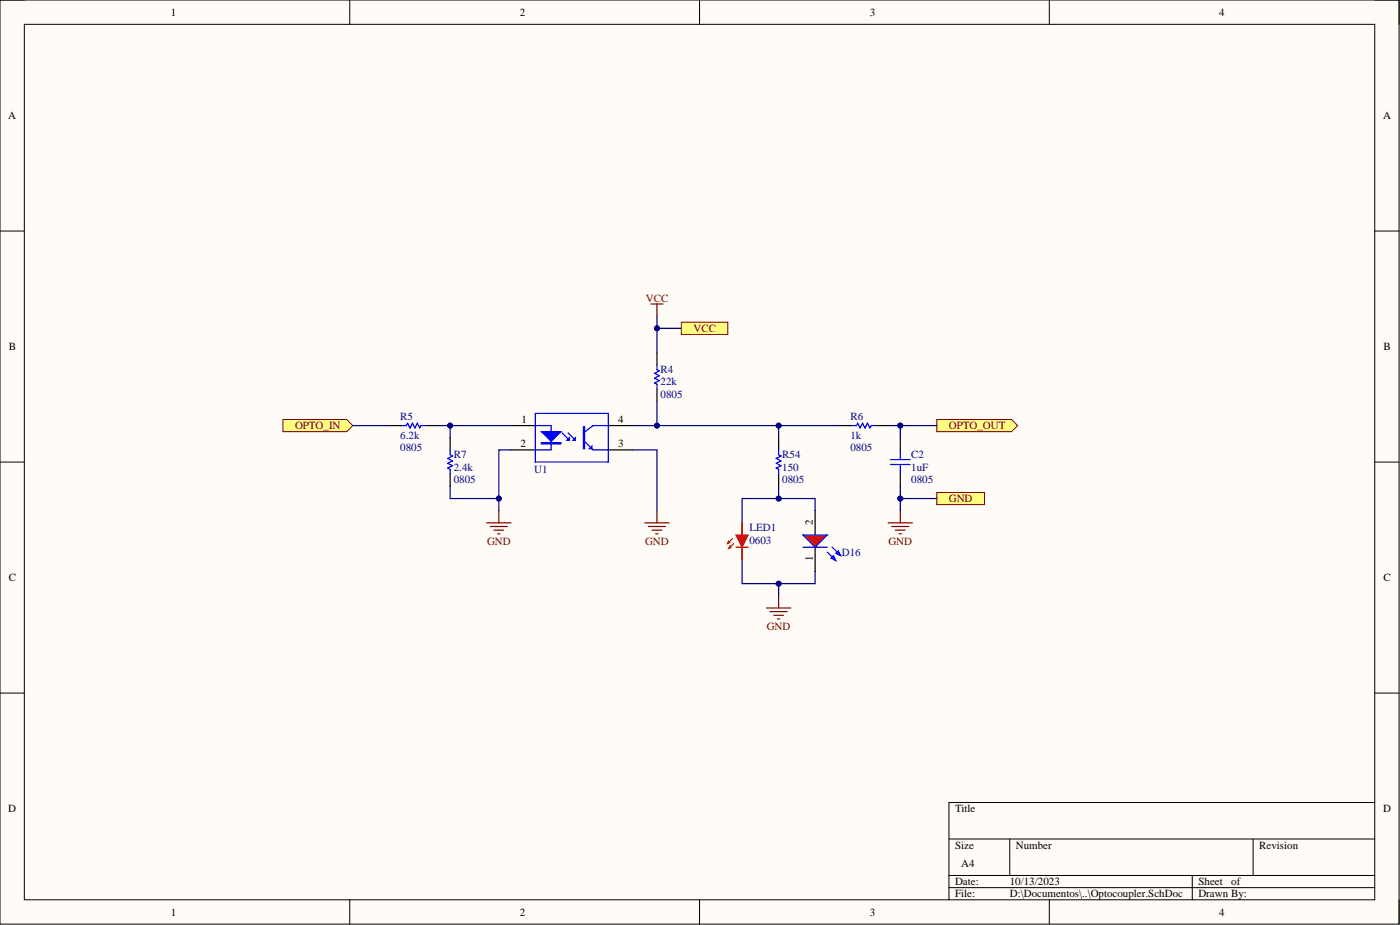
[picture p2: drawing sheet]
<svg xmlns="http://www.w3.org/2000/svg" width="292mm" height="193mm" viewBox="0 0 292 193" stroke-linecap="round" stroke-linejoin="round" font-family="sans-serif">
<path d="M0 0h291.9v192.8h-291.9z" fill-rule="evenodd" fill="#fffcf8"/>
<path d="M0 0h291.9v192.8h-291.9z" fill="none" stroke="#000" stroke-width=".21"/>
<path d="M5.1 5.1h281.7v182.6h-281.7z" fill-rule="evenodd" fill="#fffcf8"/>
<g fill="none" stroke="#000" stroke-width=".21">
<path d="M0 0h5.1M5.1 5.1h281.7v182.6h-281.7zM73 0v5.1M146 0v5.1M218.9 0v5.1M286.8 0h5.1v5.1M0 48.2h5.1M286.8 48.2h5.1M0 96.4h5.1M286.8 96.4h5.1M0 144.6h5.1M286.8 144.6h5.1"/>
<path d="M198 175h88.8M210.7 175v7.6M261.4 175v7.6M286.8 167.4h-88.8v20.3M73 187.7v5.1M146 187.7v5.1M198 182.6h88.8M198 185.2h88.8M218.9 187.7v5.1M248.8 182.6v5.1M291.9 187.7v5.1"/>
</g>
<path d="M106.6 88.8h5.1M106.6 93.9h5.1M126.9 88.8h5.1M126.9 93.9h5.1" fill="none" stroke="#000" stroke-width=".25"/>
<path d="M111.7 88.8h3.3v5.1h-3.3M117.3 90.3l1.5 1.5M118.5 90.3l1.6 1.5M122 92.1l1.7 1.8M123.7 88.8l-2 1.5" fill="none" stroke="#00f" stroke-width=".25"/>
<path d="M113 90.1h4l-2 2z" fill="#00f"/>
<path d="M113 90.1h4l-2 2zM113 92.3h4v.3h-4zM113 92.5h4" fill="none" stroke="#00f" stroke-width=".25"/>
<path d="M119.6 91.8l.5-.5v.5z" fill="#00f"/>
<path d="M119.6 91.8l.5-.5v.5z" fill="none" stroke="#00f" stroke-width=".25"/>
<path d="M118.3 91.8l.5-.5v.5z" fill="#00f"/>
<path d="M118.3 91.8l.5-.5v.5zM121.7 89h.3v4.6h-.3zM121.8 89v4.6" fill="none" stroke="#00f" stroke-width=".25"/>
<path d="M123 93.6l.5-.5v.5z" fill="#00f"/>
<path d="M137.1 76.1v1l.5 .3-1 .5 1 .5-1 .5 1 .5-1 .5 .5 .3v1M83.8 88.8h1l.2-.5 .5 1 .5-1 .6 1 .5-1 .5 1 .2-.5h1M93.9 93.9v1l.5 .2-1 .5 1 .5-1 .5 1 .6-1 .5 .5 .2v1M111.7 86.2h15.2v10.2h-15.2zM123 93.6l.5-.5v.5zM123.7 88.8h3.2M123.7 93.9h3.2M177.7 88.8h1l.3-.5 .5 1 .5-1 .5 1 .5-1 .5 1 .2-.5h1.1M185.8 95.9h4.1M185.8 96.9h4.1M187.8 93.9v2M187.8 96.9v2" fill="none" stroke="#00f" stroke-width=".25"/>
<path d="M137.1 73.6v2.5M81.2 88.8h2.6M88.8 88.8h2.6M93.9 91.3v2.6M93.9 98.9v2.6M137.1 81.2v2.5M175.1 88.8h2.6M182.8 88.8h2.5M187.8 91.3v2.6M187.8 98.9v2.6" fill="none" stroke="#000" stroke-width=".25"/>
<g fill="none" stroke="#800000" stroke-width=".25">
<path d="M135.8 63.4h2.5M137.1 63.4v2.6M101.5 109.1h5.1M102.3 109.8h3.5M103.1 110.6h2M103.8 111.4h.5M104.1 106.5v2.6M134.5 109.1h5.1M135.3 109.8h3.5M136.1 110.6h2M136.8 111.4h.5M137.1 106.5v2.6"/>
<path d="M185.3 109.1h5.1M186.1 109.8h3.5M186.8 110.6h2.1M187.6 111.4h.5M187.8 106.5v2.6"/>
</g>
<path d="M59 87.5h13.3l1.3 1.3-1.3 1.3h-13.3z" fill-rule="evenodd" fill="#ffff80"/>
<path d="M59 87.5h13.3l1.3 1.3-1.3 1.3h-13.3z" fill="none" stroke="#800000" stroke-width=".21"/>
<path d="M195.5 87.5h15.6l1.2 1.3-1.2 1.3h-15.6z" fill-rule="evenodd" fill="#ffff80"/>
<path d="M195.5 87.5h15.6l1.2 1.3-1.2 1.3h-15.6z" fill="none" stroke="#800000" stroke-width=".21"/>
<path d="M142.1 67.2h9.8v2.6h-9.8z" fill-rule="evenodd" fill="#ffff80"/>
<path d="M142.1 67.2h9.8v2.6h-9.8z" fill="none" stroke="#800000" stroke-width=".21"/>
<path d="M195.5 102.7h9.9v2.6h-9.9z" fill-rule="evenodd" fill="#ffff80"/>
<path d="M195.5 102.7h9.9v2.6h-9.9z" fill="none" stroke="#800000" stroke-width=".21"/>
<path d="M162.5 91.3v2.6M162.5 98.9v2.6M170.1 106.5v5.1M170.1 114.2v5" fill="none" stroke="#000" stroke-width=".25"/>
<path d="M162.5 93.9v1l.5 .2-1.1 .5 1.1 .5-1.1 .5 1.1 .6-1.1 .5 .6 .2v1" fill="none" stroke="#00f" stroke-width=".25"/>
<path d="M167.5 111.6h5.1l-2.5 2.6z" fill="#f00"/>
<path d="M167.5 111.6h5.1l-2.5 2.6zM172.6 115.2l1.8 1.7M173.6 114.2l1.8 1.7" fill="none" stroke="#00f" stroke-width=".25"/>
<path d="M173.4 116.4l.5-.5 .5 1z" fill="#00f"/>
<path d="M173.4 116.4l.5-.5 .5 1z" fill="none" stroke="#00f" stroke-width=".25"/>
<path d="M174.4 115.4l.5-.5 .5 1z" fill="#00f"/>
<path d="M167.5 114.2h5.1M174.4 115.4l.5-.5 .5 1z" fill="none" stroke="#00f" stroke-width=".25"/>
<path d="M159.9 126.8h5.1M160.7 127.6h3.5M161.4 128.4h2.1M162.2 129.1h.5M162.5 124.3v2.5" fill="none" stroke="#800000" stroke-width=".25"/>
<path d="M93.9 88.8v2.5" fill="none" stroke="#000080" stroke-width=".25"/>
<circle cx="93.9" cy="88.8" r=".51" fill="#000080"/>
<circle cx="93.9" cy="88.8" r=".51" fill="none" stroke="#000080" stroke-width=".21"/>
<path d="M93.9 101.5v2.5h10.2" fill="none" stroke="#000080" stroke-width=".25"/>
<circle cx="104.1" cy="104" r=".51" fill="#000080"/>
<circle cx="104.1" cy="104" r=".51" fill="none" stroke="#000080" stroke-width=".21"/>
<path d="M132 93.9h5.1v12.6M185.3 88.8h2.5v2.5" fill="none" stroke="#000080" stroke-width=".25"/>
<circle cx="187.8" cy="88.8" r=".51" fill="#000080"/>
<circle cx="187.8" cy="88.8" r=".51" fill="none" stroke="#000080" stroke-width=".21"/>
<path d="M73.6 88.8h7.6M187.8 88.8h7.7" fill="none" stroke="#000080" stroke-width=".25"/>
<circle cx="187.8" cy="88.8" r=".51" fill="#000080"/>
<circle cx="187.8" cy="88.8" r=".51" fill="none" stroke="#000080" stroke-width=".21"/>
<path d="M137.1 68.5h5" fill="none" stroke="#000080" stroke-width=".25"/>
<circle cx="137.1" cy="68.5" r=".51" fill="#000080"/>
<circle cx="137.1" cy="68.5" r=".51" fill="none" stroke="#000080" stroke-width=".21"/>
<path d="M187.8 104h7.7" fill="none" stroke="#000080" stroke-width=".25"/>
<circle cx="187.8" cy="104" r=".51" fill="#000080"/>
<circle cx="187.8" cy="104" r=".51" fill="none" stroke="#000080" stroke-width=".21"/>
<path d="M162.5 101.5v2.5h-7.7v5.1" fill="none" stroke="#000080" stroke-width=".25"/>
<circle cx="162.5" cy="104" r=".51" fill="#000080"/>
<circle cx="162.5" cy="104" r=".51" fill="none" stroke="#000080" stroke-width=".21"/>
<path d="M162.5 104h7.6v2.5" fill="none" stroke="#000080" stroke-width=".25"/>
<circle cx="162.5" cy="104" r=".51" fill="#000080"/>
<circle cx="162.5" cy="104" r=".51" fill="none" stroke="#000080" stroke-width=".21"/>
<path d="M162.5 121.8v2.5" fill="none" stroke="#000080" stroke-width=".25"/>
<circle cx="162.5" cy="121.8" r=".51" fill="#000080"/>
<circle cx="162.5" cy="121.8" r=".51" fill="none" stroke="#000080" stroke-width=".21"/>
<path d="M137.1 83.7v5.1" fill="none" stroke="#000080" stroke-width=".25"/>
<circle cx="137.1" cy="88.8" r=".51" fill="#000080"/>
<circle cx="137.1" cy="88.8" r=".51" fill="none" stroke="#000080" stroke-width=".21"/>
<path d="M91.4 88.8h15.2" fill="none" stroke="#000080" stroke-width=".25"/>
<circle cx="93.9" cy="88.8" r=".51" fill="#000080"/>
<circle cx="93.9" cy="88.8" r=".51" fill="none" stroke="#000080" stroke-width=".21"/>
<path d="M106.6 93.9h-2.5v12.6" fill="none" stroke="#000080" stroke-width=".25"/>
<circle cx="104.1" cy="104" r=".51" fill="#000080"/>
<circle cx="104.1" cy="104" r=".51" fill="none" stroke="#000080" stroke-width=".21"/>
<path d="M137.1 66v7.6" fill="none" stroke="#000080" stroke-width=".25"/>
<circle cx="137.1" cy="68.5" r=".51" fill="#000080"/>
<circle cx="137.1" cy="68.5" r=".51" fill="none" stroke="#000080" stroke-width=".21"/>
<path d="M154.8 116.7v5.1h15.3v-2.6" fill="none" stroke="#000080" stroke-width=".25"/>
<circle cx="162.5" cy="121.8" r=".51" fill="#000080"/>
<circle cx="162.5" cy="121.8" r=".51" fill="none" stroke="#000080" stroke-width=".21"/>
<path d="M132 88.8h43.1" fill="none" stroke="#000080" stroke-width=".25"/>
<circle cx="137.1" cy="88.8" r=".51" fill="#000080"/>
<circle cx="137.1" cy="88.8" r=".51" fill="none" stroke="#000080" stroke-width=".21"/>
<circle cx="162.5" cy="88.8" r=".51" fill="#000080"/>
<circle cx="162.5" cy="88.8" r=".51" fill="none" stroke="#000080" stroke-width=".21"/>
<path d="M187.8 101.5v5" fill="none" stroke="#000080" stroke-width=".25"/>
<circle cx="187.8" cy="104" r=".51" fill="#000080"/>
<circle cx="187.8" cy="104" r=".51" fill="none" stroke="#000080" stroke-width=".21"/>
<path d="M162.5 88.8v2.5" fill="none" stroke="#000080" stroke-width=".25"/>
<circle cx="162.5" cy="88.8" r=".51" fill="#000080"/>
<circle cx="162.5" cy="88.8" r=".51" fill="none" stroke="#000080" stroke-width=".21"/>
<path d="M154.8 109.1v2.5M154.8 114.2v2.5" fill="none" stroke="#000" stroke-width=".25"/>
<path d="M153.6 114.2h2.5M154.8 109.1v7.6" fill="none" stroke="#f00" stroke-width=".25"/>
<path d="M153.6 111.6h2.5l-1.3 2.6z" fill="#f00"/>
<path d="M152.8 112.4l-.5 .5M153.6 111.6h2.5l-1.3 2.6z" fill="none" stroke="#f00" stroke-width=".25"/>
<path d="M152 112.9l.3 .2-.5 .3z" fill="#00f"/>
<path d="M152 112.9l.3 .2-.5 .3zM153.1 113.4l-.5 .5" fill="none" stroke="#f00" stroke-width=".25"/>
<path d="M152.3 113.9l.3 .3-.6 .2z" fill="#00f"/>
<path d="M152.3 113.9l.3 .3-.6 .2z" fill="none" stroke="#f00" stroke-width=".25"/>
<g font-size="2.3">
<text x="35.6" y="3.3">1</text>
<text x="108.4" y="3.3">2</text>
<text x="181.5" y="3.3">3</text>
<text x="254.3" y="3.3">4</text>
<text x="1.7" y="24.9">A</text>
<text x="288.6" y="24.9">A</text>
<text x="1.8" y="73.1">B</text>
<text x="288.7" y="73.1">B</text>
<text x="108.8" y="88.3">1</text>
<text x="128.9" y="88.3">4</text>
<text x="108.6" y="93.4">2</text>
<text x="128.9" y="93.4">3</text>
<text x="169.6" y="109.6" transform="rotate(-90 169.6 109.6)">2</text>
<text x="169.6" y="117" transform="rotate(-90 169.6 117)">1</text>
<text x="1.8" y="121.3">C</text>
<text x="288.7" y="121.3">C</text>
<text x="1.7" y="169.4">D</text>
<text x="199.3" y="169.4">Title</text>
<text x="288.6" y="169.4">D</text>
<text x="199.3" y="177.1">Size</text>
<text x="212" y="177.1">Number</text>
<text x="262.7" y="177.1">Revision</text>
<text x="199.3" y="184.7">Date:</text>
<text x="200.5" y="180.9">A4</text>
<text x="210.7" y="184.7">10/13/2023</text>
<text x="250" y="184.7">Sheet</text>
<text x="256.9" y="184.7">of</text>
<text x="35.6" y="191">1</text>
<text x="108.4" y="191">2</text>
<text x="181.5" y="191">3</text>
<text x="199.3" y="187.2">File:</text>
<text x="210.7" y="187.2">D:\Documentos\..\Optocoupler.SchDoc</text>
<text x="250" y="187.2">Drawn By:</text>
<text x="254.3" y="191">4</text>
</g>
<g font-size="2.3" fill="#800000">
<text x="134.7" y="62.9">VCC</text>
<text x="144.7" y="69.3">VCC</text>
<text x="61.6" y="89.5">OPTO_IN</text>
<text x="198" y="89.5">OPTO_OUT</text>
<text x="198" y="104.8">GND</text>
<text x="101.6" y="113.6">GND</text>
<text x="134.6" y="113.6">GND</text>
<text x="185.4" y="113.6">GND</text>
<text x="160" y="131.4">GND</text>
</g>
<g font-size="2.3" fill="#000080">
<text x="137.8" y="77.9">R4</text>
<text x="137.8" y="80.4">22k</text>
<text x="137.8" y="83">0805</text>
<text x="83.5" y="87.5">R5</text>
<text x="177.4" y="87.5">R6</text>
<text x="83.5" y="91.6">6.2k</text>
<text x="83.5" y="94.1">0805</text>
<text x="94.7" y="95.6">R7</text>
<text x="163.2" y="95.6">R54</text>
<text x="177.4" y="91.6">1k</text>
<text x="177.4" y="94.1">0805</text>
<text x="190.1" y="95.6">C2</text>
<text x="94.7" y="98.2">2.4k</text>
<text x="94.7" y="100.7">0805</text>
<text x="111.4" y="98.7">U1</text>
<text x="163.2" y="98.2">150</text>
<text x="163.2" y="100.7">0805</text>
<text x="190.1" y="98.2">1uF</text>
<text x="190.1" y="100.7">0805</text>
<text x="156.4" y="113.4">0603</text>
<text x="156.4" y="110.9">LED1</text>
<text x="175.7" y="115.9">D16</text>
</g>
</svg>
